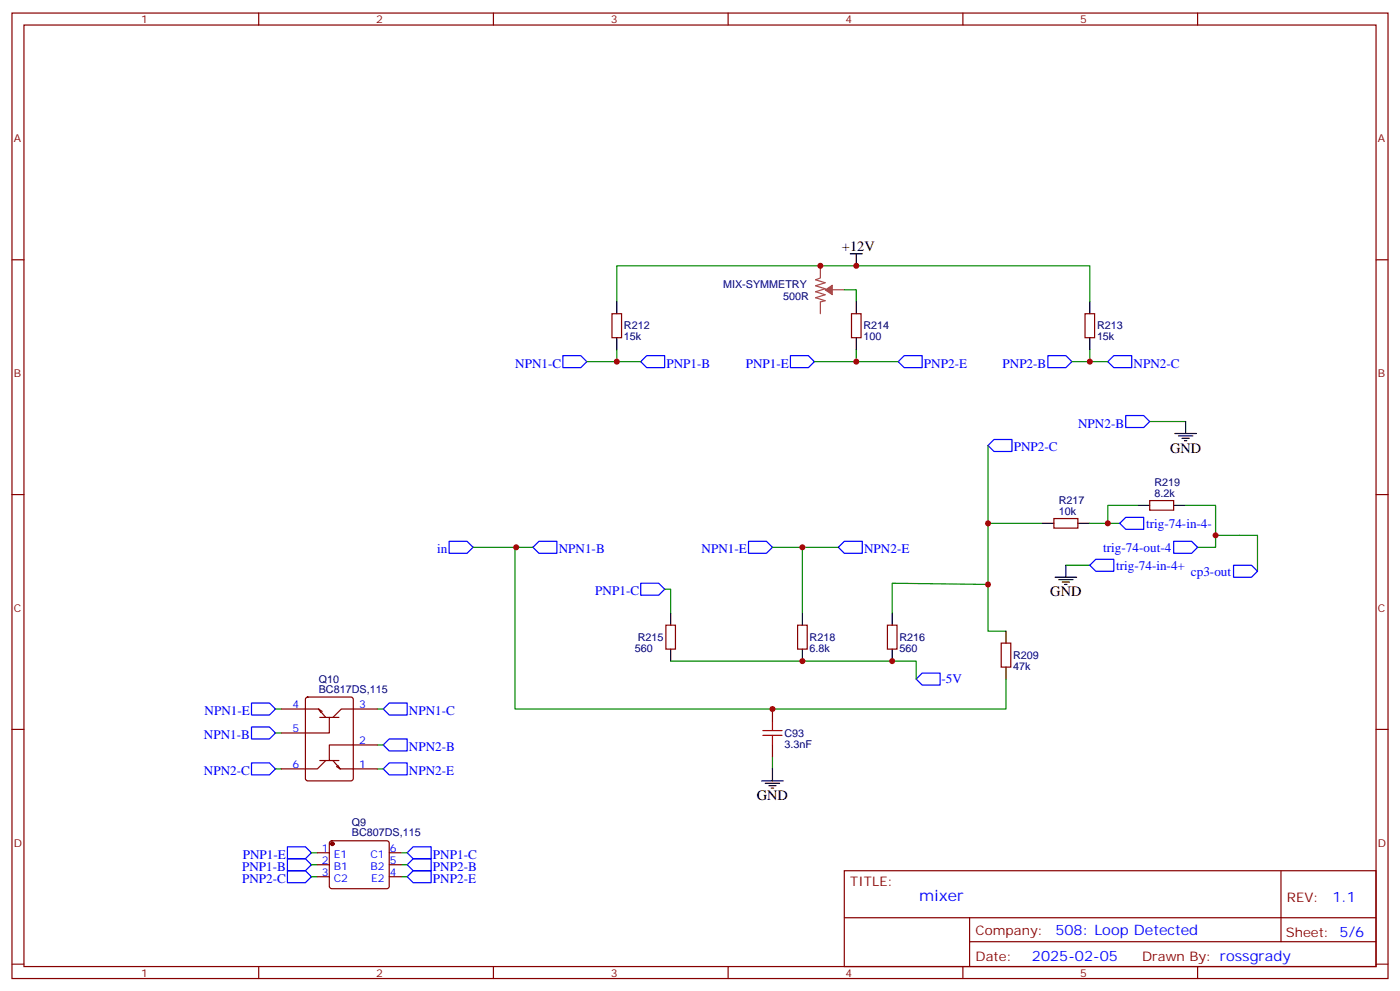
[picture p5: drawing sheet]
<svg xmlns="http://www.w3.org/2000/svg" width="412mm" height="292mm" viewBox="0 0 412 292" stroke-linecap="round" stroke-linejoin="round" font-family="sans-serif">
<g fill="none" stroke="#870000" stroke-width=".35">
<path d="M3.5 3.8h405.4v284.4h-405.4zM7.1 7.4h398.2v277.3h-398.2zM76.2 3.8v3.6M145.3 3.8v3.6M214.5 3.8v3.6M283.6 3.8v3.6M352.8 3.8v3.6M3.5 76.5h3.6M405.3 76.5h3.6M180.3 92.4h2.8v7h-2.8zM250.8 92.4h2.8v7h-2.8zM319.6 92.4h2.8v7h-2.8z"/>
<path d="M3.5 145.7h3.6M310.4 152.7h7.1v2.8h-7.1zM338.7 147.4h7v2.8h-7zM405.3 145.7h3.6M196.1 184.1h2.9v7.1h-2.9zM234.9 184.1h2.9v7.1h-2.9zM261.4 184.1h2.8v7.1h-2.8zM294.9 189.4h2.8v7.1h-2.8zM3.5 214.8h3.6M82.9 208.8h10.9l2.2 2.5M90.2 205.5l.5-.2h12.7l.6 .4 .1 23.6-.5 .6-12.9 .1-.7-.5v-23.5zM94.2 211.3h5.6"/>
<path d="M94.9 209.5l-1.1-.7 .7 1.1M97 211.3v4.6h-14.1M111.1 219.4h-14.1v4.6M111.1 208.8h-10.6l-2.4 2.5M227.5 208.8v3.5M227.5 219.4v3.5M405.3 214.8h3.6M94.2 224h5.6M96 224l-2.5 2.4h-10.6M98.1 224l2.1 2.4h10.9M99.5 225.4l.7 1-1.1-.7M93.5 251.1h3.5"/>
<path d="M93.5 254.7h3.5M93.5 258.2h3.5M97.2 247.8l.5-.2h16.2l.5 .2 .3 .5v12.7l-.3 .5-.5 .2h-16.2l-.5-.2-.2-.5v-12.7zM114.7 251.1h3.5M114.7 254.7h3.5M114.7 258.2h3.5M248.7 256.4h156.6v28.3h-156.6zM377.3 256.5v20.8M248.7 270.3h156.5M285.6 277.3h119.6M285.6 270.3v14.1M3.5 284h3.6"/>
<path d="M76.2 284.7v3.5M145.3 284.7v3.5M214.5 284.7v3.5M283.6 284.7v3.5M352.8 284.7v3.5M405.3 284h3.6"/>
</g>
<path d="M241.7 78.3v3.5M241.7 81.9l-1.5 .5 2.9 .9-2.9 .9 2.9 .8-2.9 .9 2.9 .9-2.9 .9 2.9 .9-1.4 .3v3.5M245.2 85.3h3.5" fill="none" stroke="#a64a4a" stroke-width=".35"/>
<path d="M243.1 85.4l2.1-1.4v2.8z" fill="#a64a4a" stroke="#a64a4a" stroke-width=".29"/>
<g fill="none" stroke="#008700" stroke-width=".35">
<path d="M181.7 88.9v-10.6h139.3v10.6M248.7 85.3h3.5v3.6M172.9 106.5h15.8M181.7 103v3.5M239.9 106.5h24.7M252.2 103v3.5M315.7 106.5h10.6M321 103v3.5M291 131.2v54.7h5.3M338.7 124.1h10.5M291 154.1h15.9M321 154.1h5.3"/>
<path d="M335.1 148.8h-8.8v5.3h3.5M349.2 148.8h8.9v12.4h-5.3M358.1 157.7h12.3v10.5M139.3 161.2h17.7M152 161.2h-.3v47.6h144.6v-8.8M195.8 173.5h1.8v7.1M227.5 161.2h19.4M236.4 161.2v19.4M291 172.1l-28.2-.3v8.8M314 166.5h7M197.6 194.7h72.3v5.3M81.1 215.9h1.8"/>
<path d="M81.1 208.8h1.8M111.1 208.8h1.8M111.1 219.4h1.8M81.1 226.4h1.8M111.1 226.4h1.8M227.5 222.9v3.5M91.7 258.2h1.8M91.7 251.1h1.8M91.7 254.7h1.8M118.2 258.2h1.7M118.2 251.1h1.7M118.2 254.7h1.7"/>
</g>
<g fill="none" stroke="#00f" stroke-width=".35">
<path d="M165.8 104.7h5.3l1.8 1.8-1.8 1.8h-5.3zM190.5 104.7h5.3v3.6h-5.3l-1.8-1.8zM232.8 104.7h5.3l1.8 1.8-1.8 1.8h-5.3zM266.3 104.7h5.3v3.6h-5.3l-1.7-1.8zM308.7 104.7h5.3l1.7 1.8-1.7 1.8h-5.3zM328.1 104.7h5.3v3.6h-5.3l-1.8-1.8zM292.8 129.4h5.3v3.6h-5.3l-1.8-1.8zM331.6 122.4h5.3l1.8 1.7-1.8 1.8h-5.3zM132.3 159.4h5.3l1.7 1.8-1.7 1.7h-5.3zM158.7 159.4h5.3v3.5h-5.3l-1.7-1.7zM220.5 159.4h5.3l1.7 1.8-1.7 1.7h-5.3zM248.7 159.4h5.3v3.5h-5.3l-1.8-1.7z"/>
<path d="M329.8 154.1l1.8-1.7h5.3v3.5h-5.3zM345.7 159.4h5.3l1.8 1.8-1.8 1.7h-5.3zM188.7 171.8h5.3l1.8 1.7-1.8 1.8h-5.3zM322.8 164.7h5.3v3.5h-5.3l-1.8-1.7zM363.4 166.5h5.3l1.7 1.7-1.7 1.8h-5.3zM271.6 198.2h5.3v3.6h-5.3l-1.7-1.8zM74.1 207h5.3l1.7 1.8-1.7 1.8h-5.3zM74.1 214.1h5.3l1.7 1.8-1.7 1.7h-5.3zM114.7 207h5.2v3.6h-5.2l-1.8-1.8zM114.7 217.6h5.2v3.6h-5.2l-1.8-1.8zM74.1 224.7h5.3l1.7 1.7-1.7 1.8h-5.3zM114.7 224.7h5.2v3.5h-5.2l-1.8-1.8z"/>
<path d="M84.7 252.9h5.3l1.7 1.8-1.7 1.7h-5.3zM84.7 249.4h5.3l1.7 1.7-1.7 1.8h-5.3zM84.7 256.4h5.3l1.7 1.8-1.7 1.8h-5.3zM119.9 254.7l1.8-1.8h5.3v3.5h-5.3zM121.7 249.4h5.3v3.5h-5.3l-1.8-1.8zM121.7 256.4h5.3v3.6h-5.3l-1.8-1.8z"/>
</g>
<g fill="none" stroke="#000" stroke-width=".35">
<path d="M250.5 74.8h3.5M252.2 74.8v3.5M181.7 88.9v3.5M181.7 99.4v3.6M252.2 88.9v3.5M252.2 99.4v3.6M321 88.9v3.5M321 99.4v3.6M346.1 127.7h6.3M347.1 128.4h4.3M348.2 129.1h2.1M348.9 129.8h.7"/>
<path d="M349.2 124.1v3.6M306.9 154.1h3.5M317.5 154.1h3.5M335.1 148.8h3.6M345.7 148.8h3.5M310.8 170h6.3M311.9 170.7h4.2M312.9 171.4h2.1M313.6 172.1h.7M314 166.5v3.5M197.6 180.6v3.5M197.6 191.2v3.5"/>
<path d="M236.4 180.6v3.5M236.4 191.2v3.5M262.8 180.6v3.5M262.8 191.2v3.5M296.3 185.9v3.5M296.3 196.5v3.5M224.4 230h6.3M225.4 230.7h4.3M226.5 231.4h2.1M227.2 232.1h.7M227.5 226.4v3.6"/>
</g>
<path d="M224.7 216.6h5.7M224.7 215.2h5.7M227.5 212.3v2.9M227.5 216.6v2.8" fill="none" stroke="#a10000" stroke-width=".35"/>
<circle cx="97.9" cy="248.5" r=".53" fill="#870000" stroke="#870000" stroke-width=".35"/>
<g fill="#c00">
<circle cx="241.7" cy="78.3" r=".88"/>
<circle cx="358.1" cy="157.7" r=".88"/>
<circle cx="252.2" cy="106.5" r=".88"/>
<circle cx="181.7" cy="106.5" r=".88"/>
<circle cx="321" cy="106.5" r=".88"/>
<circle cx="252.2" cy="78.3" r=".88"/>
<circle cx="152" cy="161.2" r=".88"/>
<circle cx="291" cy="172.1" r=".88"/>
<circle cx="236.4" cy="161.2" r=".88"/>
<circle cx="227.5" cy="208.8" r=".88"/>
<circle cx="236.4" cy="194.7" r=".88"/>
<circle cx="262.8" cy="194.7" r=".88"/>
<circle cx="291" cy="154.1" r=".88"/>
<circle cx="326.3" cy="154.1" r=".88"/>
</g>
<text font-size="4.6" fill="#00f" x="270.8" y="265.5">mixer</text>
<g font-size="4.2">
<text x="248" y="74">+12V</text>
<text x="344.7" y="133.3">GND</text>
<text x="309.4" y="175.6">GND</text>
<text x="223" y="235.6">GND</text>
</g>
<g font-size="4.2" fill="#00f">
<text x="392.5" y="265.7">1.1</text>
<text x="310.9" y="275.3">508: Loop Detected</text>
<text x="304" y="283.1">2025-02-05</text>
</g>
<g font-size="3.9" fill="#00f">
<text x="151.8" y="108.3">NPN1-C</text>
<text x="196.3" y="108.3">PNP1-B</text>
<text x="219.7" y="108.3">PNP1-E</text>
<text x="272.2" y="108.3">PNP2-E</text>
<text x="295.3" y="108.3">PNP2-B</text>
<text x="333.9" y="108.3">NPN2-C</text>
<text x="317.6" y="125.9">NPN2-B</text>
<text x="298.6" y="133">PNP2-C</text>
<text x="337.6" y="155.4">trig-74-in-4-</text>
<text x="128.7" y="162.9">in</text>
<text x="164.6" y="162.9">NPN1-B</text>
<text x="206.6" y="162.9">NPN1-E</text>
<text x="254.5" y="162.9">NPN2-E</text>
<text x="325" y="162.4">trig-74-out-4</text>
<text x="328.8" y="167.7">trig-74-in-4+</text>
<text x="350.8" y="169.5">cp3-out</text>
<text x="175.4" y="175.3">PNP1-C</text>
<text x="277.4" y="201.3">-5V</text>
<text x="60.2" y="210.6">NPN1-E</text>
<text x="120.5" y="210.6">NPN1-C</text>
<text x="60" y="217.6">NPN1-B</text>
<text x="120.5" y="221.2">NPN2-B</text>
<text x="60" y="228.2">NPN2-C</text>
<text x="120.5" y="228.2">NPN2-E</text>
<text x="71.3" y="256.4">PNP1-B</text>
<text x="71.5" y="252.9">PNP1-E</text>
<text x="127.5" y="252.9">PNP1-C</text>
<text x="127.5" y="256.4">PNP2-B</text>
<text x="71.3" y="260">PNP2-C</text>
<text x="127.5" y="260">PNP2-E</text>
</g>
<g font-size="3.9" fill="#800">
<text x="250.5" y="261">TITLE:</text>
<text x="379.1" y="265.7">REV:</text>
<text x="287.4" y="275.2">Company:</text>
<text x="378.7" y="275.8">Sheet: 5/6</text>
<text x="287.4" y="282.9">Date:</text>
<text x="336.4" y="283">Drawn By: rossgrady</text>
</g>
<g font-size="3.2" fill="#800">
<text x="41.6" y="6.8">1</text>
<text x="110.8" y="6.8">2</text>
<text x="179.9" y="6.8">3</text>
<text x="249.1" y="6.8">4</text>
<text x="318.2" y="6.8">5</text>
<text x="4.1" y="41.9">A</text>
<text x="405.9" y="41.9">A</text>
<text x="4.1" y="111.1">B</text>
<text x="405.9" y="111.1">B</text>
<text x="4.1" y="180.2">C</text>
<text x="405.9" y="180.2">C</text>
<text x="4.1" y="249.4">D</text>
<text x="405.9" y="249.4">D</text>
<text x="41.6" y="287.7">1</text>
<text x="110.8" y="287.7">2</text>
<text x="179.9" y="287.7">3</text>
<text x="249.1" y="287.7">4</text>
<text x="318.2" y="287.7">5</text>
</g>
<g font-size="3.2" fill="#000080">
<text x="213" y="84.7">MIX-SYMMETRY</text>
<text x="230.7" y="88.2">500R</text>
<text x="183.8" y="100.2">15k</text>
<text x="183.8" y="97">R212</text>
<text x="254.4" y="100.2">100</text>
<text x="254.4" y="97">R214</text>
<text x="323.1" y="100.2">15k</text>
<text x="323.1" y="97">R213</text>
<text x="340.1" y="143.2">R219</text>
<text x="311.9" y="148.5">R217</text>
<text x="340.1" y="146.4">8.2k</text>
<text x="311.9" y="151.7">10k</text>
<text x="187" y="191.9">560</text>
<text x="187.9" y="188.8">R215</text>
<text x="238.5" y="191.9">6.8k</text>
<text x="238.5" y="188.8">R218</text>
<text x="264.9" y="191.9">560</text>
<text x="264.9" y="188.8">R216</text>
<text x="298.4" y="197.2">47k</text>
<text x="298.4" y="194.1">R209</text>
<text x="93.9" y="201">Q10</text>
<text x="93.9" y="204.2">BC817DS,115</text>
<text x="231.1" y="220.2">3.3nF</text>
<text x="231.1" y="216.9">C93</text>
<text x="103.6" y="243.1">Q9</text>
<text x="103.6" y="246.4">BC807DS,115</text>
</g>
<g font-size="3.2" fill="#00f">
<text x="86.2" y="208.5">4</text>
<text x="105.8" y="208.5">3</text>
<text x="86.2" y="215.5">5</text>
<text x="105.8" y="219">2</text>
<text x="86.2" y="226.1">6</text>
<text x="105.8" y="226.1">1</text>
<text x="94.8" y="250.8">1</text>
<text x="114.8" y="250.8">6</text>
<text x="94.8" y="254.3">2</text>
<text x="94.8" y="257.8">3</text>
<text x="98.3" y="252.6">E1</text>
<text x="98.3" y="256.1">B1</text>
<text x="109.1" y="252.6">C1</text>
<text x="109.2" y="256.1">B2</text>
<text x="114.8" y="257.8">4</text>
<text x="114.8" y="254.3">5</text>
<text x="98.3" y="259.6">C2</text>
<text x="109.3" y="259.6">E2</text>
</g>
</svg>
